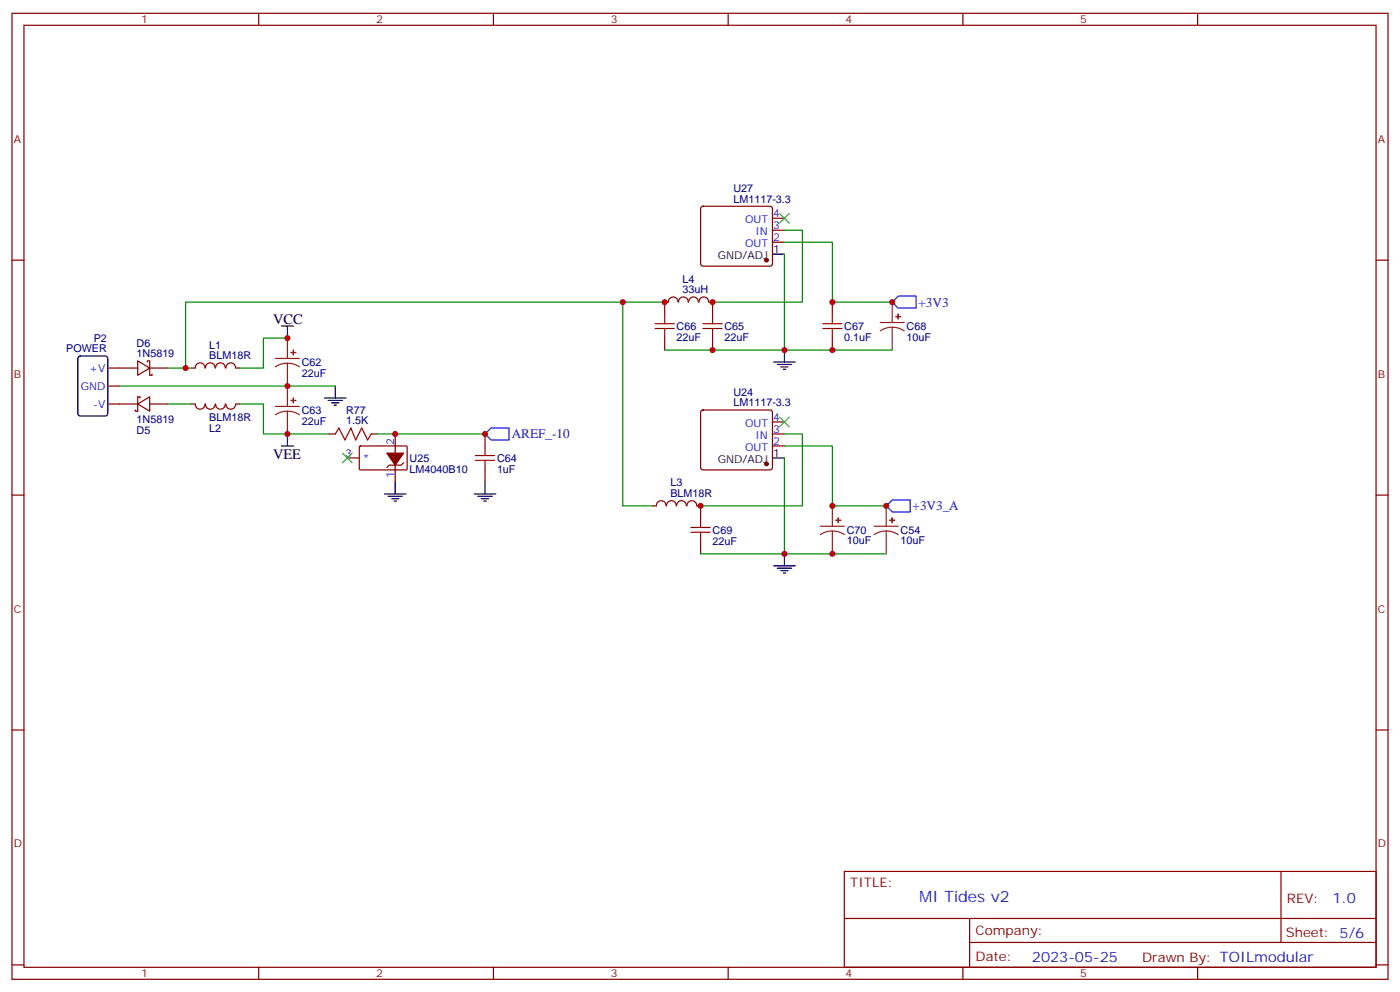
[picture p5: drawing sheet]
<svg xmlns="http://www.w3.org/2000/svg" width="412mm" height="292mm" viewBox="0 0 412 292" stroke-linecap="round" stroke-linejoin="round" font-family="sans-serif">
<g fill="none" stroke="#870000" stroke-width=".35">
<path d="M3.5 3.9h405.4v284.4h-405.4zM7.1 7.4h398.2v277.3h-398.2zM76.2 3.9v3.5M145.3 3.9v3.5M214.5 3.9v3.5M283.6 3.9v3.5M352.8 3.9v3.5M3.5 76.6h3.6M206.6 60.9l.5-.2h19.7l.5 .2 .2 .5v16.2l-.2 .5-.5 .3h-19.7l-.5-.3-.2-.5v-16.2zM227.5 71.3h3.6M227.5 67.8h3.6M227.5 64.2h3.6"/>
<path d="M405.3 76.6h3.6M195.8 99.5v3.5M196.8 88.9h-1v3.6M196.9 88.9a1.41 1.41 0 0 1 1.4-1.5 1.41 1.41 0 0 1 1.4 1.5M199.9 88.9a1.41 1.41 0 0 1 1.4-1.5 1.41 1.41 0 0 1 1.4 1.5M202.9 88.9a1.41 1.41 0 0 1 1.4-1.5 1.41 1.41 0 0 1 1.4 1.5M205.9 88.9a1.41 1.41 0 0 1 1.4-1.5 1.41 1.41 0 0 1 1.4 1.5M208.8 88.9h1.1v3.6M209.9 99.5v3.5M245.2 88.9v3.6M245.2 99.5v3.5M31.7 108.3h8.9"/>
<path d="M31.7 113.6h3.6M31.7 118.9h8.9M40.6 106.2l3.5 2.1-3.5 2.2zM40.6 118.9l3.5-2.1v4.2zM41.3 117.2v-.4h-.7v4.2h-.7v-.3M43.4 106.6v-.4h.7v4.3h.7v-.4M44.1 108.3h5.3M44.1 118.9h5.3M56.4 118.9h1.1a1.41 1.41 0 0 0 1.5 1.5 1.41 1.41 0 0 0 1.4-1.5M60.4 108.3a1.41 1.41 0 0 0-1.4-1.5 1.41 1.41 0 0 0-1.5 1.5h-1.1M60.5 108.3a1.41 1.41 0 0 1 1.4-1.5 1.41 1.41 0 0 1 1.4 1.5M63.3 118.9a1.41 1.41 0 0 1-1.4 1.6 1.41 1.41 0 0 1-1.4-1.6"/>
<path d="M63.5 108.3a1.41 1.41 0 0 1 1.4-1.5 1.41 1.41 0 0 1 1.4 1.5M66.3 118.9a1.41 1.41 0 0 1-1.4 1.6 1.41 1.41 0 0 1-1.4-1.6M66.6 108.3a1.41 1.41 0 0 1 1.4-1.5 1.41 1.41 0 0 1 1.4 1.5M69.4 118.9a1.41 1.41 0 0 1-1.4 1.5 1.41 1.41 0 0 1-1.4-1.5M69.5 108.3h1.1M69.5 118.9h1.1M97 127.7h1.8M102.3 134.8h3.5M105.9 131.4l.3-.1h13.6l.1 .3v6.5l-.3 .2h-13.6l-.2-.3zM109.4 127.7h1.7M116.4 127.7v14.2M118.9 136.2l-.7 .7h-3.5l-.8 .7"/>
<path d="M142.9 127.7v3.6M142.9 138.3v3.6M206.6 120.9l.5-.2h19.7l.5 .2 .2 .5v16.2l-.2 .5-.5 .2h-19.7l-.5-.2-.2-.5v-16.2zM227.5 127.7h3.6M227.5 131.3h3.6M227.5 124.2h3.6M3.5 145.7h3.6M192.3 148.9h1M193.4 148.9a1.41 1.41 0 0 1 1.4-1.5 1.41 1.41 0 0 1 1.4 1.5M196.4 148.9a1.41 1.41 0 0 1 1.4-1.5 1.41 1.41 0 0 1 1.4 1.5M199.3 148.9a1.41 1.41 0 0 1 1.4-1.5 1.41 1.41 0 0 1 1.5 1.5M202.4 148.9a1.41 1.41 0 0 1 1.4-1.5 1.41 1.41 0 0 1 1.4 1.5"/>
<path d="M205.3 148.9h1.1v3.5M206.4 159.5v3.5M405.3 145.7h3.6M3.5 214.9h3.6M405.3 214.9h3.6M248.7 256.5h156.6v28.2h-156.6zM377.3 256.5v20.9M248.7 270.4h156.5M285.6 277.4h119.6M285.6 270.4v14.1M3.5 284h3.6M76.2 284.7v3.6"/>
<path d="M145.3 284.7v3.6M214.5 284.7v3.6M283.6 284.7v3.6M352.8 284.7v3.6M405.3 284h3.6"/>
</g>
<g fill="#870000" stroke="#870000" stroke-width=".35">
<path d="M113.9 133.4h5l-2.5 3.5z"/>
<circle cx="225.8" cy="76.6" r=".53"/>
<circle cx="225.8" cy="136.6" r=".53"/>
</g>
<g fill="none" stroke="#000" stroke-width=".35">
<path d="M227.5 74.8h3.6M82.9 96h3.5M84.7 96v3.5M23.2 105l.4-.2h7.4l.7 .4v16.5l-.4 .7h-7.7l-.6-.4-.1-16.5zM95.6 117.2h6.4M96.7 117.9h4.2M97.7 118.6h2.1M98.4 119.3h.7M98.8 113.6v3.6M227.9 106.6h6.3M229 107.3h4.2M230 108h2.1"/>
<path d="M230.7 108.7h.7M231.1 103v3.6M82.9 131.3h3.5M84.7 127.7v3.6M227.5 134.8h3.6M113.2 145.4h6.4M114.3 146.1h4.2M115.4 146.8h2.1M116.1 147.5h.7M116.4 141.9v3.5M139.7 145.4h6.3M140.8 146.1h4.2"/>
<path d="M141.8 146.8h2.1M142.5 147.5h.7M142.9 141.9v3.5M227.9 166.5h6.3M229 167.3h4.2M230 168h2.1M230.7 168.7h.7M231.1 163v3.5"/>
</g>
<g fill="none" stroke="#8c2424" stroke-width=".35">
<path d="M84.7 99.5v6M259.3 94.9h7M262.8 96.3l-1.8 .3-1.7 .8M262.8 96.3l1.9 .3 1.6 .8M262.8 88.9v6M262.8 96.3v6.7M81.1 105.5h7.1M81.1 119.6h7.1M84.7 106.9l-1.9 .3-1.7 .8M84.7 106.9l1.8 .3 1.7 .8M84.7 106.9v12.7M84.7 121l-1.9 .3-1.7 .8"/>
<path d="M84.7 121l1.8 .3 1.7 .8M84.7 121v6.7M241.7 154.9h7M245.2 156.3l-1.9 .3-1.6 .8M245.2 156.3l1.8 .3 1.7 .8M245.2 148.9v6M245.2 156.3v6.7M257.5 154.9h7.1M261.1 156.3l-1.9 .3-1.7 .8M261.1 156.3l1.8 .3 1.7 .8M261.1 148.9v6M261.1 156.3v6.7"/>
</g>
<g fill="#8c2424" stroke="#8c2424" stroke-width=".35">
<path d="M85.7 103.8h1.4z"/>
<path d="M86.4 103v1.5z"/>
<path d="M85.7 117.9h1.4z"/>
<path d="M86.4 117.2v1.4z"/>
<path d="M263.9 93.2h1.4z"/>
<path d="M264.5 92.5l.1 1.4z"/>
<path d="M246.2 153.1l1.4 .1z"/>
<path d="M246.9 152.4v1.4z"/>
<path d="M262.1 153.1l1.4 .1z"/>
<path d="M262.8 152.4v1.4z"/>
</g>
<g fill="none" stroke="#008700" stroke-width=".35">
<path d="M231.1 71.3h14.1v17.6h17.6M231.1 67.8h5.3v21.1h-26.5M231.1 74.8v28.2M84.7 99.5h-7.1v8.8h-7M183.4 88.9v60h8.9M195.8 88.9h-141.1v19.4M35.3 113.6h63.5M49.4 118.9h7M49.4 108.3h7M70.6 118.9h7v8.8h19.4M195.8 103h67M111.1 127.7h31.8"/>
<path d="M231.1 131.3h14.1v17.6h15.9M231.1 134.8v28.2M231.1 127.7h5.3v21.2h-30M206.4 163h54.7"/>
</g>
<g fill="none" stroke="#a10000" stroke-width=".35">
<path d="M193 96.7h5.6M193 95.3h5.6M195.8 92.5v2.8M195.8 96.7v2.8M207.1 96.7h5.6M207.1 95.3h5.6M209.9 92.5v2.8M209.9 96.7v2.8M242.4 96.7h5.6M242.4 95.3h5.6M245.2 92.5v2.8M245.2 96.7v2.8"/>
<path d="M98.8 127.7l1-1.7 1.8 3.5 1.8-3.5 1.4 3.5 1.7-3.5 1.8 3.5 1.1-1.8M140.1 135.5h5.6M140.1 134.1h5.6M142.9 131.3v2.8M142.9 135.5v2.8M203.6 156.7h5.6M203.6 155.3h5.6M206.4 152.4v2.9M206.4 156.7v2.8"/>
</g>
<path d="M229.7 62.8l2.8 2.9M232.5 62.8l-2.8 2.9M100.9 133.4l2.8 2.8M103.7 133.4l-2.8 2.8M229.7 122.8l2.8 2.8M232.5 122.8l-2.8 2.8" fill="none" stroke="#3c3" stroke-width=".35"/>
<path d="M262.8 88.9l1.8-1.7h5.3v3.5h-5.3zM142.9 127.7l1.7-1.7h5.3v3.5h-5.3zM261.1 148.9l1.7-1.8h5.3v3.6h-5.3z" fill="none" stroke="#00f" stroke-width=".35"/>
<g fill="#c00">
<circle cx="84.7" cy="113.6" r=".88"/>
<circle cx="84.7" cy="99.5" r=".88"/>
<circle cx="84.7" cy="127.7" r=".88"/>
<circle cx="116.4" cy="127.7" r=".88"/>
<circle cx="142.9" cy="127.7" r=".88"/>
<circle cx="231.1" cy="103" r=".88"/>
<circle cx="245.2" cy="103" r=".88"/>
<circle cx="209.9" cy="103" r=".88"/>
<circle cx="262.8" cy="88.9" r=".88"/>
<circle cx="231.1" cy="163" r=".88"/>
<circle cx="195.8" cy="88.9" r=".88"/>
<circle cx="54.7" cy="108.3" r=".88"/>
<circle cx="183.4" cy="88.9" r=".88"/>
<circle cx="261.1" cy="148.9" r=".88"/>
<circle cx="245.2" cy="163" r=".88"/>
<circle cx="209.9" cy="88.9" r=".88"/>
<circle cx="245.2" cy="88.9" r=".88"/>
<circle cx="245.2" cy="148.9" r=".88"/>
<circle cx="206.4" cy="148.9" r=".88"/>
</g>
<text font-size="4.6" fill="#00f" x="270.8" y="265.5">MI Tides v2</text>
<g font-size="4.2">
<text x="80.4" y="95.3">VCC</text>
<text x="80.4" y="135.1">VEE</text>
</g>
<g font-size="4.2" fill="#00f">
<text x="392.5" y="265.8">1.0</text>
<text x="304" y="283.1">2023-05-25</text>
</g>
<g font-size="3.9" fill="#00f">
<text x="270.6" y="90.3">+3V3</text>
<text x="150.8" y="129.1">AREF_-10</text>
<text x="268.8" y="150.2">+3V3_A</text>
</g>
<g font-size="3.9" fill="#800">
<text x="250.5" y="261.1">TITLE:</text>
<text x="379.1" y="265.8">REV:</text>
<text x="287.4" y="275.3">Company:</text>
<text x="378.7" y="275.9">Sheet: 5/6</text>
<text x="287.4" y="283">Date:</text>
<text x="336.4" y="283.1">Drawn By: TOILmodular</text>
</g>
<g font-size="3.2" fill="#800">
<text x="41.6" y="6.9">1</text>
<text x="110.8" y="6.9">2</text>
<text x="179.9" y="6.9">3</text>
<text x="249.1" y="6.9">4</text>
<text x="318.2" y="6.9">5</text>
<text x="4.1" y="42">A</text>
<text x="405.9" y="42">A</text>
<text x="4.1" y="111.2">B</text>
<text x="405.9" y="111.2">B</text>
<text x="4.1" y="180.3">C</text>
<text x="405.9" y="180.3">C</text>
<text x="4.1" y="249.4">D</text>
<text x="405.9" y="249.4">D</text>
<text x="41.6" y="287.7">1</text>
<text x="110.8" y="287.7">2</text>
<text x="179.9" y="287.7">3</text>
<text x="249.1" y="287.7">4</text>
<text x="318.2" y="287.7">5</text>
</g>
<g font-size="3.2" fill="#000080">
<text x="216.1" y="59.7">LM1117-3.3</text>
<text x="216.1" y="56.5">U27</text>
<text x="201" y="83.2">L4</text>
<text x="201" y="86.3">33uH</text>
<text x="27.6" y="100.6">P2</text>
<text x="40.2" y="102">D6</text>
<text x="199.3" y="100.3">22uF</text>
<text x="199.3" y="97.2">C66</text>
<text x="213.4" y="100.3">22uF</text>
<text x="213.4" y="97.2">C65</text>
<text x="248.7" y="100.3">0.1uF</text>
<text x="248.7" y="97.2">C67</text>
<text x="267.1" y="100.3">10uF</text>
<text x="267.1" y="97.1">C68</text>
<text x="19.5" y="103.8">POWER</text>
<text x="40.2" y="105.2">1N5819</text>
<text x="61.7" y="105.8">BLM18R</text>
<text x="61.7" y="102.6">L1</text>
<text x="88.9" y="107.7">C62</text>
<text x="88.9" y="110.9">22uF</text>
<text x="216.1" y="119.6">LM1117-3.3</text>
<text x="216.1" y="116.5">U24</text>
<text x="40.2" y="124.6">1N5819</text>
<text x="61.7" y="124">BLM18R</text>
<text x="88.9" y="125">22uF</text>
<text x="88.9" y="121.8">C63</text>
<text x="102" y="124.9">1.5K</text>
<text x="102" y="121.8">R77</text>
<text x="40.2" y="127.7">D5</text>
<text x="61.7" y="127.1">L2</text>
<text x="120.6" y="135.9">U25</text>
<text x="146.4" y="136">C64</text>
<text x="120.6" y="139.1">LM4040B10</text>
<text x="146.4" y="139.1">1uF</text>
<text x="197.5" y="143.2">L3</text>
<text x="197.5" y="146.3">BLM18R</text>
<text x="209.9" y="160.3">22uF</text>
<text x="209.9" y="157.1">C69</text>
<text x="249.4" y="160.3">10uF</text>
<text x="249.4" y="157.1">C70</text>
<text x="265.3" y="160.3">10uF</text>
<text x="265.3" y="157.1">C54</text>
</g>
<g font-size="3.2" fill="#00f">
<text x="219.5" y="65.7">OUT</text>
<text x="227.7" y="63.9">4</text>
<text x="222.5" y="69.2">IN</text>
<text x="227.7" y="70.9">2</text>
<text x="227.7" y="67.4">3</text>
<text x="219.5" y="72.7">OUT</text>
<text x="26.3" y="109.4">+V</text>
<text x="23.8" y="114.7">GND</text>
<text x="27.4" y="120">-V</text>
<text x="219.5" y="125.6">OUT</text>
<text x="227.7" y="123.9">4</text>
<text x="116.1" y="130.9" transform="rotate(-90 116.1 130.9)">2</text>
<text x="222.5" y="129.2">IN</text>
<text x="227.7" y="130.9">2</text>
<text x="227.7" y="127.4">3</text>
<text x="101.7" y="134.4">3</text>
<text x="106.9" y="135.9">*</text>
<text x="219.5" y="132.7">OUT</text>
<text x="116.1" y="140.7" transform="rotate(-90 116.1 140.7)">1</text>
</g>
<g font-size="3.2">
<text x="211.5" y="76.2">GND/ADJ</text>
<text x="227.7" y="74.5">1</text>
<text x="211.5" y="136.2">GND/ADJ</text>
<text x="227.7" y="134.4">1</text>
</g>
</svg>
